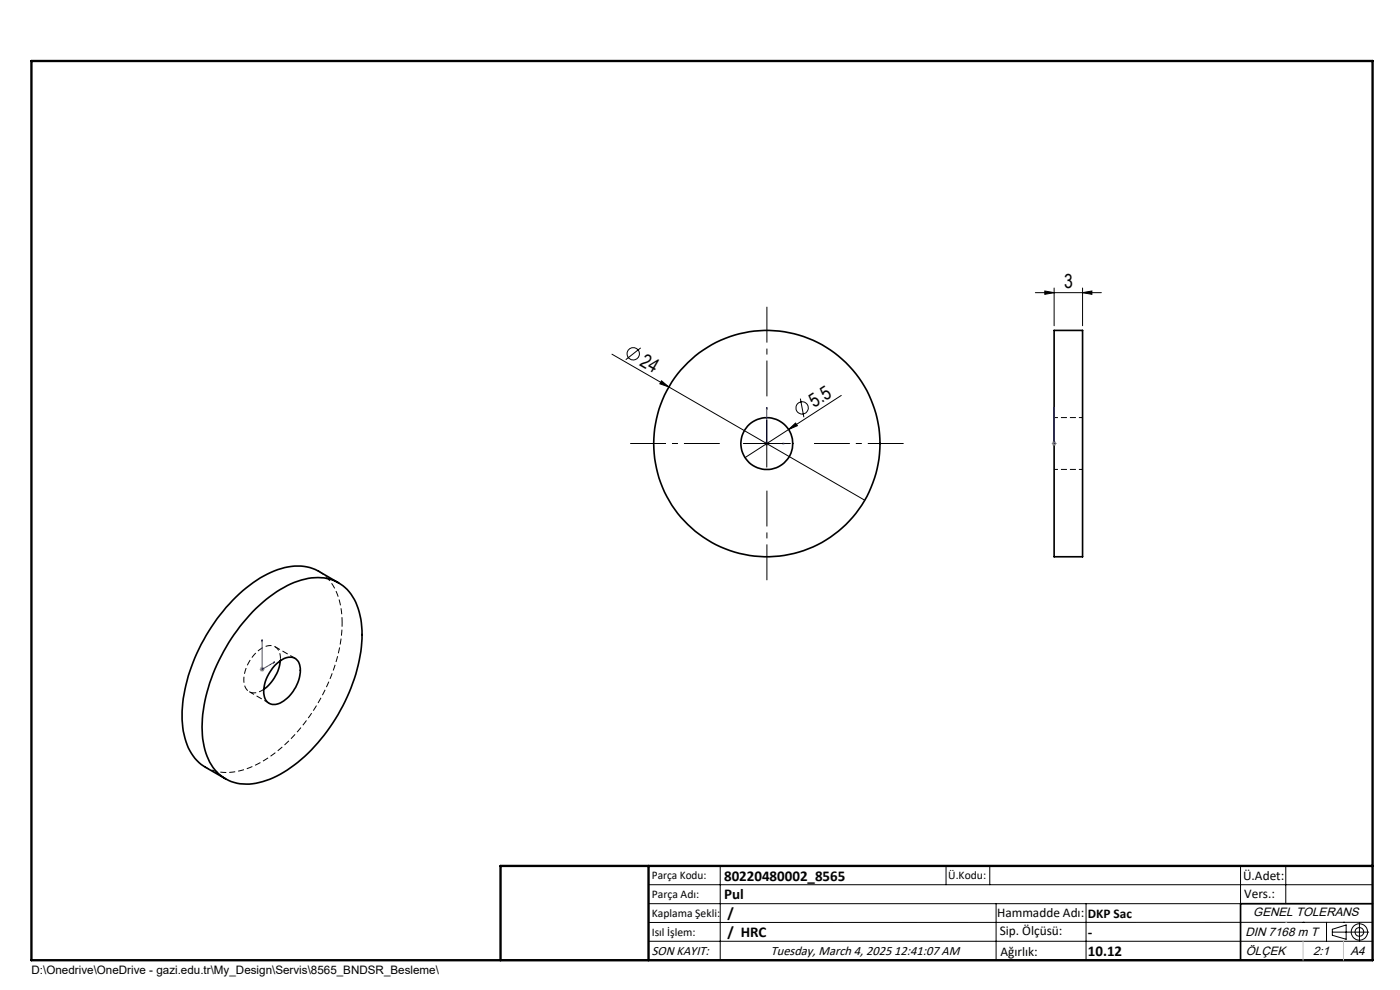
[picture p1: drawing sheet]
<svg xmlns="http://www.w3.org/2000/svg" width="297mm" height="210mm" viewBox="0 0 297 210" stroke-linecap="round" stroke-linejoin="round" font-family="sans-serif">
<g fill="none" stroke="#000" stroke-width=".35">
<path d="M223.6 70.1h6.1v48h-6.1zM53.6 129.8a22.7 22.7 0 0 1 12.5-7.2 8.9 8.9 0 0 1 10.1 7.2 26.5 26.5 0 0 1-1.7 16.1 37 37 0 0 1-15.1 18.3 12.8 12.8 0 0 1-10.3 1.6 9.8 9.8 0 0 1-6-8.3 30.5 30.5 0 0 1 3.9-18.4 39.3 39.3 0 0 1 6.6-9.3zM71.8 123.6l-4.2-2.4a11.1 11.1 0 0 0-10.1 .2 32.9 32.9 0 0 0-14.3 14.3 32.2 32.2 0 0 0-4.4 18.6 10.9 10.9 0 0 0 4.8 8.5l4.2 2.4M58.4 141a4.1 4.1 0 0 1 3.8-1.5 2.9 2.9 0 0 1 1.4 3.5 8 8 0 0 1-4.8 6.4 2.2 2.2 0 0 1-2.8-2.3 8.4 8.4 0 0 1 2.4-6.1zM59.5 140.2a9 9 0 0 1-3.5 6M291.2 191.7h-28v12M106.2 203.7h185"/>
<circle cx="162.7" cy="94.1" r="5.5"/>
<circle cx="162.7" cy="94.1" r="24"/>
</g>
<path d="M223.7 99.6h6M229.7 88.6h-6M43.6 162.7a10.9 10.9 0 0 0 10.1-.2 34.1 34.1 0 0 0 15.3-16.2 33.5 33.5 0 0 0 3.6-14.1" fill="none" stroke="#000" stroke-width=".21" stroke-dasharray="1.3 .6" stroke-dashoffset=".5" stroke-linecap="butt"/>
<path d="M72.6 132.2a12.7 12.7 0 0 0-4.1-10.4l-.9-.6M59.5 140.1v-.4" fill="none" stroke="#000" stroke-width=".21" stroke-dasharray="1.3 .6" stroke-linecap="butt"/>
<path d="M59.5 139.7a2.37 2.37 0 0 0-1.1-2.5 2.37 2.37 0 0 0-2.8 .3 8.1 8.1 0 0 0-3.7 7.8 2.28 2.28 0 0 0 3.7 1.1l.4-.2M62.6 139.6l-4.2-2.4M52.9 146.7l4.2 2.5" fill="none" stroke="#000" stroke-width=".21" stroke-dasharray="1.3 .6" stroke-dashoffset=".1" stroke-linecap="butt"/>
<g fill="none" stroke="#000" stroke-width=".21">
<path d="M129.8 75.1l53.6 31M135.9 73.8l-3.1 2.5M219.6 62.1h14M221.7 61.7l1.9 .4-1.9 .3zM223.6 61.1v8M229.7 62.1l1.9-.4v.7zM229.7 61.1v8M140.3 80.8l1.6 1.3-1.9-.7zM157.7 94.1h10M162.7 89.1v10M167.3 91.1l1.5-1.4 .4 .6zM169.8 84.6l.7 3.9"/>
<path d="M178.5 83.9l-20.5 13.2M137.6 187.7h153.6M137.6 191.7h153.6M137.6 199.7h153.6M152.8 183.7v20M200.7 183.7v4M210 183.7v4M211.3 191.7v12M230.4 191.7v12M263.2 183.7v20M272.8 183.7v8M276.4 195.6h.1"/>
<path d="M281.4 195.6v4.1M282.6 197.7h7.8M282.6 197.1l3-.9v3l-3-.8zM285 195.6h.1M288.4 195.8v3.8M291.2 195.6l-153.6 .1"/>
<circle cx="134.3" cy="75.1" r="1.3"/>
<circle cx="170.2" cy="86.5" r="1.31"/>
<circle cx="288.4" cy="197.7" r="1.74"/>
<circle cx="288.4" cy="197.7" r=".93"/>
</g>
<path d="M162.7 86.4l.1 .4h-.2zM162.7 86.4v7.7h3.8M166.1 94l.4 .1-.4 .1zM223.6 94v.2zM223.6 86.4v.4v-.4M223.6 94.1h.1M223.6 86.4v7.7M55.6 135.7l.1 .3h-.2zM55.6 135.7v6.3l2.7-1.6M58 140.5l.3-.1-.3 .2z" fill="none" stroke="#00f" stroke-width=".21"/>
<path d="M162.2 94.1h1M162.3 93.7l.7 .7M162.7 93.6v1M163 93.7l-.7 .7M223.1 94.1h1.1M223.3 93.7l.7 .7M223.6 93.6v1M224 93.7l-.7 .7M55.1 142h1M55.2 141.6l.8 .7M55.6 141.5v1M56 141.6l-.8 .7" fill="none" stroke="#808080" stroke-width=".21"/>
<path d="M152.7 94.1h-19M162.7 84.1v-19M172.7 94.1h19M162.7 104.1v19" fill="none" stroke="#000" stroke-width=".21" stroke-dasharray="15.2 1.3 1.3 1.3" stroke-dashoffset="7.6" stroke-linecap="butt"/>
<path d="M6.7 12.9h284.5v190.8h-284.5zM137.6 183.7v20M291.2 183.7h-185v20" fill="none" stroke="#000" stroke-width=".5"/>
<path d="M272.8 195.6h.1M276.4 199.7v4M285 199.7v4" fill="none" stroke="#c0c0c0" stroke-width=".21"/>
<g fill="#00f">
<path d="M166.1 94l.4 .1-.4 .1zM162.7 86.4l.1 .4h-.2z"/>
<path d="M58 140.5l.3-.1-.3 .2zM55.6 135.7l.1 .3h-.2z"/>
<path d="M223.6 94v.2zM223.6 86.4v.4z"/>
</g>
<g fill="#000">
<path d="M140.3 80.8l1.6 1.3-1.9-.7zM167.3 91.1l1.5-1.4 .4 .6z"/>
<path d="M229.7 62.1l1.9-.4v.7zM221.7 61.7l1.9 .4-1.9 .3z"/>
</g>
<g font-size="4.1">
<text x="225.7" y="61.2">3</text>
<text x="135.5" y="77.3" transform="rotate(30 135.5 77.3)">24</text>
<text x="172.8" y="86.5" transform="rotate(-33 172.8 86.5)">5.5</text>
</g>
<g font-size="3.2">
<text x="153.6" y="190.8">Pul</text>
<text x="153.6" y="186.8">80220480002_8565</text>
<text x="154.3" y="194.8">/</text>
<text x="154.3" y="198.8">/ HRC</text>
<text x="230.8" y="198.7">-</text>
<text x="230.8" y="202.8">10.12</text>
</g>
<g font-size="2.8">
<text x="263.7" y="186.7">Ü.Adet:</text>
<text x="263.9" y="190.5">Vers.:</text>
<text x="211.5" y="194.5">Hammadde Adı:</text>
<text x="230.8" y="194.7">DKP Sac</text>
<text x="138.3" y="202.6">SON KAYIT:</text>
<text x="163.5" y="202.6">Tuesday, March 4, 2025 12:41:07 AM</text>
<text x="212.1" y="198.4">Sip. Ölçüsü:</text>
<text x="212.2" y="202.7">Ağırlık:</text>
</g>
<g font-size="2.6">
<text x="265.9" y="194.4">GENEL TOLERANS</text>
<text x="264.2" y="198.5">DIN 7168 m T</text>
<text x="264.3" y="202.6">ÖLÇEK</text>
<text x="278.5" y="202.6">2:1</text>
<text x="286.5" y="202.6">A4</text>
</g>
<g font-size="2.5">
<text x="138.3" y="186.4">Parça Kodu:</text>
<text x="138.3" y="190.5">Parça Adı:</text>
<text x="201.2" y="186.5">Ü.Kodu:</text>
<text x="138.3" y="194.5">Kaplama Şekli:</text>
<text x="138.3" y="198.6">Isıl İşlem:</text>
<text x="6.7" y="206.7">D:\Onedrive\OneDrive - gazi.edu.tr\My_Design\Servis\8565_BNDSR_Besleme\</text>
</g>
</svg>
